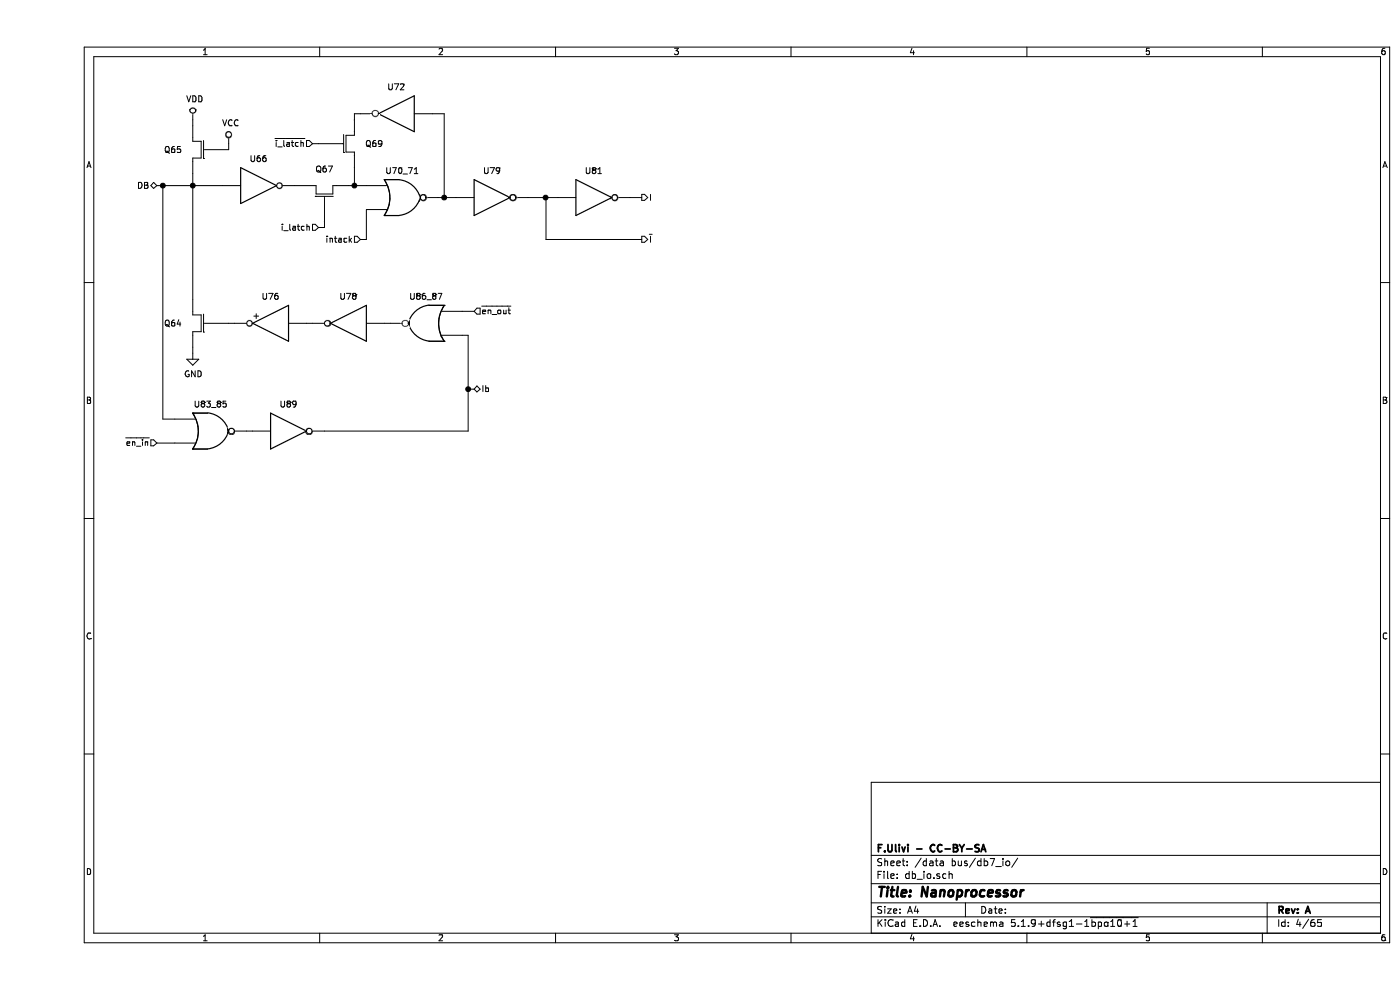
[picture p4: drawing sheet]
EESchema Schematic File Version 4
EELAYER 30 0
EELAYER END
$Descr A4 11693 8268
encoding utf-8
Sheet 4 65
Title "Nanoprocessor"
Date ""
Rev "A"
Comp "F.Ulivi - CC-BY-SA"
Comment1 ""
Comment2 ""
Comment3 ""
Comment4 ""
$EndDescr
$Comp
L np:NMOS_ENH Q65
U 1 1
P 1400 1250
AR Path="/60A0CABA/60A2C70F/60ABA8FC" Ref="Q65"  Part="1" 
AR Path="/60A0CABA/60A2F6F2/60ABA8FC" Ref="Q?"  Part="1" 
AR Path="/60A0CABA/60A2D08F/60ABA8FC" Ref="Q?"  Part="1" 
AR Path="/60A0CABA/60A2D2F2/60ABA8FC" Ref="Q?"  Part="1" 
AR Path="/60A0CABA/60A2D541/60ABA8FC" Ref="Q?"  Part="1" 
AR Path="/60A0CABA/60A2F6FD/60ABA8FC" Ref="Q?"  Part="1" 
AR Path="/60A0CABA/60A2F708/60ABA8FC" Ref="Q?"  Part="1" 
AR Path="/60A0CABA/60A2F713/60ABA8FC" Ref="Q?"  Part="1" 
F 0 "Q65" H 1588 1250 50  0000 L CNN
F 1 "NMOS_ENH" H 1600 1200 50  0001 L CNN
F 2 "" H 1600 1350 50  0001 C CNN
F 3 "~" H 1400 1250 50  0001 C CNN
	1    1400 1250
	-1   0    0    -1  
$EndComp
$Comp
L power:VCC #PWR?
U 1 1
P 1600 1200
AR Path="/60A0CABA/60A2C70F/60ABB543" Ref="#PWR?"  Part="1" 
AR Path="/60A0CABA/60A2F6F2/60ABB543" Ref="#PWR?"  Part="1" 
AR Path="/60A0CABA/60A2D08F/60ABB543" Ref="#PWR?"  Part="1" 
AR Path="/60A0CABA/60A2D2F2/60ABB543" Ref="#PWR?"  Part="1" 
AR Path="/60A0CABA/60A2D541/60ABB543" Ref="#PWR?"  Part="1" 
AR Path="/60A0CABA/60A2F6FD/60ABB543" Ref="#PWR?"  Part="1" 
AR Path="/60A0CABA/60A2F708/60ABB543" Ref="#PWR?"  Part="1" 
AR Path="/60A0CABA/60A2F713/60ABB543" Ref="#PWR?"  Part="1" 
F 0 "#PWR?" H 1600 1050 50  0001 C CNN
F 1 "VCC" H 1617 1373 50  0000 C CNN
F 2 "" H 1600 1200 50  0001 C CNN
F 3 "" H 1600 1200 50  0001 C CNN
	1    1600 1200
	1    0    0    -1  
$EndComp
$Comp
L power:VDD #PWR?
U 1 1
P 1300 1000
AR Path="/60A0CABA/60A2C70F/60ABBB22" Ref="#PWR?"  Part="1" 
AR Path="/60A0CABA/60A2F6F2/60ABBB22" Ref="#PWR?"  Part="1" 
AR Path="/60A0CABA/60A2D08F/60ABBB22" Ref="#PWR?"  Part="1" 
AR Path="/60A0CABA/60A2D2F2/60ABBB22" Ref="#PWR?"  Part="1" 
AR Path="/60A0CABA/60A2D541/60ABBB22" Ref="#PWR?"  Part="1" 
AR Path="/60A0CABA/60A2F6FD/60ABBB22" Ref="#PWR?"  Part="1" 
AR Path="/60A0CABA/60A2F708/60ABBB22" Ref="#PWR?"  Part="1" 
AR Path="/60A0CABA/60A2F713/60ABBB22" Ref="#PWR?"  Part="1" 
F 0 "#PWR?" H 1300 850 50  0001 C CNN
F 1 "VDD" H 1317 1173 50  0000 C CNN
F 2 "" H 1300 1000 50  0001 C CNN
F 3 "" H 1300 1000 50  0001 C CNN
	1    1300 1000
	1    0    0    -1  
$EndComp
Wire Wire Line
	1300 1000 1300 1050
Wire Wire Line
	1600 1200 1600 1250
Text HLabel 1000 1550 0    50   BiDi ~ 0
DB
$Comp
L np:Inverter U66
U 1 1
P 1850 1550
AR Path="/60A0CABA/60A2C70F/60ABBF6B" Ref="U66"  Part="1" 
AR Path="/60A0CABA/60A2F6F2/60ABBF6B" Ref="U?"  Part="1" 
AR Path="/60A0CABA/60A2D08F/60ABBF6B" Ref="U?"  Part="1" 
AR Path="/60A0CABA/60A2D2F2/60ABBF6B" Ref="U?"  Part="1" 
AR Path="/60A0CABA/60A2D541/60ABBF6B" Ref="U?"  Part="1" 
AR Path="/60A0CABA/60A2F6FD/60ABBF6B" Ref="U?"  Part="1" 
AR Path="/60A0CABA/60A2F708/60ABBF6B" Ref="U?"  Part="1" 
AR Path="/60A0CABA/60A2F713/60ABBF6B" Ref="U?"  Part="1" 
F 0 "U66" H 1850 1775 50  0000 C CNN
F 1 "Inverter" H 1850 1500 50  0001 C CNN
F 2 "" H 1850 1550 50  0001 C CNN
F 3 "" H 1850 1550 50  0001 C CNN
	1    1850 1550
	1    0    0    -1  
$EndComp
$Comp
L np:NMOS_ENH Q67
U 1 1
P 2400 1650
AR Path="/60A0CABA/60A2C70F/60ABC318" Ref="Q67"  Part="1" 
AR Path="/60A0CABA/60A2F6F2/60ABC318" Ref="Q?"  Part="1" 
AR Path="/60A0CABA/60A2D08F/60ABC318" Ref="Q?"  Part="1" 
AR Path="/60A0CABA/60A2D2F2/60ABC318" Ref="Q?"  Part="1" 
AR Path="/60A0CABA/60A2D541/60ABC318" Ref="Q?"  Part="1" 
AR Path="/60A0CABA/60A2F6FD/60ABC318" Ref="Q?"  Part="1" 
AR Path="/60A0CABA/60A2F708/60ABC318" Ref="Q?"  Part="1" 
AR Path="/60A0CABA/60A2F713/60ABC318" Ref="Q?"  Part="1" 
F 0 "Q67" V 2633 1650 50  0000 C CNN
F 1 "NMOS_ENH" H 2600 1600 50  0001 L CNN
F 2 "" H 2600 1750 50  0001 C CNN
F 3 "~" H 2400 1650 50  0001 C CNN
	1    2400 1650
	0    1    -1   0   
$EndComp
Text HLabel 2350 1900 0    50   Input ~ 0
i_latch
$Comp
L np:NOR2 U70_71
U 1 1
P 3050 1650
AR Path="/60A0CABA/60A2C70F/60ABCC52" Ref="U70_71"  Part="1" 
AR Path="/60A0CABA/60A2F6F2/60ABCC52" Ref="U?"  Part="1" 
AR Path="/60A0CABA/60A2D08F/60ABCC52" Ref="U?"  Part="1" 
AR Path="/60A0CABA/60A2D2F2/60ABCC52" Ref="U?"  Part="1" 
AR Path="/60A0CABA/60A2D541/60ABCC52" Ref="U?"  Part="1" 
AR Path="/60A0CABA/60A2F6FD/60ABCC52" Ref="U?"  Part="1" 
AR Path="/60A0CABA/60A2F708/60ABCC52" Ref="U?"  Part="1" 
AR Path="/60A0CABA/60A2F713/60ABCC52" Ref="U?"  Part="1" 
F 0 "U70_71" H 3050 1875 50  0000 C CNN
F 1 "NOR2" H 3050 1600 50  0001 C CNN
F 2 "" H 3050 1650 50  0001 C CNN
F 3 "" H 3050 1650 50  0001 C CNN
	1    3050 1650
	1    0    0    -1  
$EndComp
Text HLabel 2700 2000 0    50   Input ~ 0
intack
$Comp
L np:NMOS_ENH Q69
U 1 1
P 2550 1200
AR Path="/60A0CABA/60A2C70F/60ABDB8A" Ref="Q69"  Part="1" 
AR Path="/60A0CABA/60A2F6F2/60ABDB8A" Ref="Q?"  Part="1" 
AR Path="/60A0CABA/60A2D08F/60ABDB8A" Ref="Q?"  Part="1" 
AR Path="/60A0CABA/60A2D2F2/60ABDB8A" Ref="Q?"  Part="1" 
AR Path="/60A0CABA/60A2D541/60ABDB8A" Ref="Q?"  Part="1" 
AR Path="/60A0CABA/60A2F6FD/60ABDB8A" Ref="Q?"  Part="1" 
AR Path="/60A0CABA/60A2F708/60ABDB8A" Ref="Q?"  Part="1" 
AR Path="/60A0CABA/60A2F713/60ABDB8A" Ref="Q?"  Part="1" 
F 0 "Q69" H 2738 1200 50  0000 L CNN
F 1 "NMOS_ENH" H 2750 1150 50  0001 L CNN
F 2 "" H 2750 1300 50  0001 C CNN
F 3 "~" H 2550 1200 50  0001 C CNN
	1    2550 1200
	1    0    0    -1  
$EndComp
Text HLabel 2300 1200 0    50   Input ~ 0
~i_latch
$Comp
L np:Inverter U72
U 1 1
P 3000 950
AR Path="/60A0CABA/60A2C70F/60ABE3AE" Ref="U72"  Part="1" 
AR Path="/60A0CABA/60A2F6F2/60ABE3AE" Ref="U?"  Part="1" 
AR Path="/60A0CABA/60A2D08F/60ABE3AE" Ref="U?"  Part="1" 
AR Path="/60A0CABA/60A2D2F2/60ABE3AE" Ref="U?"  Part="1" 
AR Path="/60A0CABA/60A2D541/60ABE3AE" Ref="U?"  Part="1" 
AR Path="/60A0CABA/60A2F6FD/60ABE3AE" Ref="U?"  Part="1" 
AR Path="/60A0CABA/60A2F708/60ABE3AE" Ref="U?"  Part="1" 
AR Path="/60A0CABA/60A2F713/60ABE3AE" Ref="U?"  Part="1" 
F 0 "U72" H 3000 1175 50  0000 C CNN
F 1 "Inverter" H 3000 900 50  0001 C CNN
F 2 "" H 3000 950 50  0001 C CNN
F 3 "" H 3000 950 50  0001 C CNN
	1    3000 950 
	-1   0    0    -1  
$EndComp
$Comp
L np:Inverter U79
U 1 1
P 3800 1650
AR Path="/60A0CABA/60A2C70F/60ABEB4A" Ref="U79"  Part="1" 
AR Path="/60A0CABA/60A2F6F2/60ABEB4A" Ref="U?"  Part="1" 
AR Path="/60A0CABA/60A2D08F/60ABEB4A" Ref="U?"  Part="1" 
AR Path="/60A0CABA/60A2D2F2/60ABEB4A" Ref="U?"  Part="1" 
AR Path="/60A0CABA/60A2D541/60ABEB4A" Ref="U?"  Part="1" 
AR Path="/60A0CABA/60A2F6FD/60ABEB4A" Ref="U?"  Part="1" 
AR Path="/60A0CABA/60A2F708/60ABEB4A" Ref="U?"  Part="1" 
AR Path="/60A0CABA/60A2F713/60ABEB4A" Ref="U?"  Part="1" 
F 0 "U79" H 3800 1875 50  0000 C CNN
F 1 "Inverter" H 3800 1600 50  0001 C CNN
F 2 "" H 3800 1650 50  0001 C CNN
F 3 "" H 3800 1650 50  0001 C CNN
	1    3800 1650
	1    0    0    -1  
$EndComp
$Comp
L np:Inverter U81
U 1 1
P 4650 1650
AR Path="/60A0CABA/60A2C70F/60ABF45D" Ref="U81"  Part="1" 
AR Path="/60A0CABA/60A2F6F2/60ABF45D" Ref="U?"  Part="1" 
AR Path="/60A0CABA/60A2D08F/60ABF45D" Ref="U?"  Part="1" 
AR Path="/60A0CABA/60A2D2F2/60ABF45D" Ref="U?"  Part="1" 
AR Path="/60A0CABA/60A2D541/60ABF45D" Ref="U?"  Part="1" 
AR Path="/60A0CABA/60A2F6FD/60ABF45D" Ref="U?"  Part="1" 
AR Path="/60A0CABA/60A2F708/60ABF45D" Ref="U?"  Part="1" 
AR Path="/60A0CABA/60A2F713/60ABF45D" Ref="U?"  Part="1" 
F 0 "U81" H 4650 1875 50  0000 C CNN
F 1 "Inverter" H 4650 1600 50  0001 C CNN
F 2 "" H 4650 1650 50  0001 C CNN
F 3 "" H 4650 1650 50  0001 C CNN
	1    4650 1650
	1    0    0    -1  
$EndComp
Text HLabel 5050 1650 2    50   Output ~ 0
I
Text HLabel 5050 2000 2    50   Output ~ 0
~I
Wire Wire Line
	2300 1200 2350 1200
Wire Wire Line
	2150 1550 2200 1550
Wire Wire Line
	2400 1850 2400 1900
Wire Wire Line
	2400 1900 2350 1900
Wire Wire Line
	2750 1750 2750 2000
Wire Wire Line
	2750 2000 2700 2000
Wire Wire Line
	2600 1550 2650 1550
Wire Wire Line
	2650 1400 2650 1550
Connection ~ 2650 1550
Wire Wire Line
	2650 1550 2750 1550
Wire Wire Line
	2650 1000 2650 950 
Wire Wire Line
	2650 950  2700 950 
Wire Wire Line
	3300 950  3400 950 
Wire Wire Line
	3400 950  3400 1650
Wire Wire Line
	3400 1650 3350 1650
Wire Wire Line
	3400 1650 3500 1650
Connection ~ 3400 1650
Wire Wire Line
	4100 1650 4250 1650
Wire Wire Line
	4950 1650 5050 1650
Wire Wire Line
	4250 1650 4250 2000
Wire Wire Line
	4250 2000 5050 2000
Connection ~ 4250 1650
Wire Wire Line
	4250 1650 4350 1650
$Comp
L np:NMOS_ENH Q64
U 1 1
P 1400 2700
AR Path="/60A0CABA/60A2C70F/60AC188E" Ref="Q64"  Part="1" 
AR Path="/60A0CABA/60A2F6F2/60AC188E" Ref="Q?"  Part="1" 
AR Path="/60A0CABA/60A2D08F/60AC188E" Ref="Q?"  Part="1" 
AR Path="/60A0CABA/60A2D2F2/60AC188E" Ref="Q?"  Part="1" 
AR Path="/60A0CABA/60A2D541/60AC188E" Ref="Q?"  Part="1" 
AR Path="/60A0CABA/60A2F6FD/60AC188E" Ref="Q?"  Part="1" 
AR Path="/60A0CABA/60A2F708/60AC188E" Ref="Q?"  Part="1" 
AR Path="/60A0CABA/60A2F713/60AC188E" Ref="Q?"  Part="1" 
F 0 "Q64" H 1588 2700 50  0000 L CNN
F 1 "NMOS_ENH" H 1600 2650 50  0001 L CNN
F 2 "" H 1600 2800 50  0001 C CNN
F 3 "~" H 1400 2700 50  0001 C CNN
	1    1400 2700
	-1   0    0    -1  
$EndComp
$Comp
L power:GND #PWR?
U 1 1
P 1300 2950
AR Path="/60A0CABA/60A2C70F/60AC24DC" Ref="#PWR?"  Part="1" 
AR Path="/60A0CABA/60A2F6F2/60AC24DC" Ref="#PWR?"  Part="1" 
AR Path="/60A0CABA/60A2D08F/60AC24DC" Ref="#PWR?"  Part="1" 
AR Path="/60A0CABA/60A2D2F2/60AC24DC" Ref="#PWR?"  Part="1" 
AR Path="/60A0CABA/60A2D541/60AC24DC" Ref="#PWR?"  Part="1" 
AR Path="/60A0CABA/60A2F6FD/60AC24DC" Ref="#PWR?"  Part="1" 
AR Path="/60A0CABA/60A2F708/60AC24DC" Ref="#PWR?"  Part="1" 
AR Path="/60A0CABA/60A2F713/60AC24DC" Ref="#PWR?"  Part="1" 
F 0 "#PWR?" H 1300 2700 50  0001 C CNN
F 1 "GND" H 1305 2777 50  0000 C CNN
F 2 "" H 1300 2950 50  0001 C CNN
F 3 "" H 1300 2950 50  0001 C CNN
	1    1300 2950
	1    0    0    -1  
$EndComp
Wire Wire Line
	1300 2900 1300 2950
$Comp
L np:Inverter_p U76
U 1 1
P 1950 2700
AR Path="/60A0CABA/60A2C70F/60AC2DB2" Ref="U76"  Part="1" 
AR Path="/60A0CABA/60A2F6F2/60AC2DB2" Ref="U?"  Part="1" 
AR Path="/60A0CABA/60A2D08F/60AC2DB2" Ref="U?"  Part="1" 
AR Path="/60A0CABA/60A2D2F2/60AC2DB2" Ref="U?"  Part="1" 
AR Path="/60A0CABA/60A2D541/60AC2DB2" Ref="U?"  Part="1" 
AR Path="/60A0CABA/60A2F6FD/60AC2DB2" Ref="U?"  Part="1" 
AR Path="/60A0CABA/60A2F708/60AC2DB2" Ref="U?"  Part="1" 
AR Path="/60A0CABA/60A2F713/60AC2DB2" Ref="U?"  Part="1" 
F 0 "U76" H 1950 2925 50  0000 C CNN
F 1 "Inverter_p" H 1950 2650 50  0001 C CNN
F 2 "" H 1950 2700 50  0001 C CNN
F 3 "" H 1950 2700 50  0001 C CNN
	1    1950 2700
	-1   0    0    -1  
$EndComp
$Comp
L np:Inverter U78
U 1 1
P 2600 2700
AR Path="/60A0CABA/60A2C70F/60AC34F9" Ref="U78"  Part="1" 
AR Path="/60A0CABA/60A2F6F2/60AC34F9" Ref="U?"  Part="1" 
AR Path="/60A0CABA/60A2D08F/60AC34F9" Ref="U?"  Part="1" 
AR Path="/60A0CABA/60A2D2F2/60AC34F9" Ref="U?"  Part="1" 
AR Path="/60A0CABA/60A2D541/60AC34F9" Ref="U?"  Part="1" 
AR Path="/60A0CABA/60A2F6FD/60AC34F9" Ref="U?"  Part="1" 
AR Path="/60A0CABA/60A2F708/60AC34F9" Ref="U?"  Part="1" 
AR Path="/60A0CABA/60A2F713/60AC34F9" Ref="U?"  Part="1" 
F 0 "U78" H 2600 2925 50  0000 C CNN
F 1 "Inverter" H 2600 2650 50  0001 C CNN
F 2 "" H 2600 2700 50  0001 C CNN
F 3 "" H 2600 2700 50  0001 C CNN
	1    2600 2700
	-1   0    0    -1  
$EndComp
$Comp
L np:NOR2 U86_87
U 1 1
P 3250 2700
AR Path="/60A0CABA/60A2C70F/60AC3A35" Ref="U86_87"  Part="1" 
AR Path="/60A0CABA/60A2F6F2/60AC3A35" Ref="U?"  Part="1" 
AR Path="/60A0CABA/60A2D08F/60AC3A35" Ref="U?"  Part="1" 
AR Path="/60A0CABA/60A2D2F2/60AC3A35" Ref="U?"  Part="1" 
AR Path="/60A0CABA/60A2D541/60AC3A35" Ref="U?"  Part="1" 
AR Path="/60A0CABA/60A2F6FD/60AC3A35" Ref="U?"  Part="1" 
AR Path="/60A0CABA/60A2F708/60AC3A35" Ref="U?"  Part="1" 
AR Path="/60A0CABA/60A2F713/60AC3A35" Ref="U?"  Part="1" 
F 0 "U86_87" H 3250 2925 50  0000 C CNN
F 1 "NOR2" H 3250 2650 50  0001 C CNN
F 2 "" H 3250 2700 50  0001 C CNN
F 3 "" H 3250 2700 50  0001 C CNN
	1    3250 2700
	-1   0    0    -1  
$EndComp
Text HLabel 3650 2600 2    50   Input ~ 0
~en_out
$Comp
L np:NOR2 U83_85
U 1 1
P 1450 3600
AR Path="/60A0CABA/60A2C70F/60AC42C7" Ref="U83_85"  Part="1" 
AR Path="/60A0CABA/60A2F6F2/60AC42C7" Ref="U?"  Part="1" 
AR Path="/60A0CABA/60A2D08F/60AC42C7" Ref="U?"  Part="1" 
AR Path="/60A0CABA/60A2D2F2/60AC42C7" Ref="U?"  Part="1" 
AR Path="/60A0CABA/60A2D541/60AC42C7" Ref="U?"  Part="1" 
AR Path="/60A0CABA/60A2F6FD/60AC42C7" Ref="U?"  Part="1" 
AR Path="/60A0CABA/60A2F708/60AC42C7" Ref="U?"  Part="1" 
AR Path="/60A0CABA/60A2F713/60AC42C7" Ref="U?"  Part="1" 
F 0 "U83_85" H 1450 3825 50  0000 C CNN
F 1 "NOR2" H 1450 3550 50  0001 C CNN
F 2 "" H 1450 3600 50  0001 C CNN
F 3 "" H 1450 3600 50  0001 C CNN
	1    1450 3600
	1    0    0    -1  
$EndComp
$Comp
L np:Inverter U89
U 1 1
P 2100 3600
AR Path="/60A0CABA/60A2C70F/60AC4FFA" Ref="U89"  Part="1" 
AR Path="/60A0CABA/60A2F6F2/60AC4FFA" Ref="U?"  Part="1" 
AR Path="/60A0CABA/60A2D08F/60AC4FFA" Ref="U?"  Part="1" 
AR Path="/60A0CABA/60A2D2F2/60AC4FFA" Ref="U?"  Part="1" 
AR Path="/60A0CABA/60A2D541/60AC4FFA" Ref="U?"  Part="1" 
AR Path="/60A0CABA/60A2F6FD/60AC4FFA" Ref="U?"  Part="1" 
AR Path="/60A0CABA/60A2F708/60AC4FFA" Ref="U?"  Part="1" 
AR Path="/60A0CABA/60A2F713/60AC4FFA" Ref="U?"  Part="1" 
F 0 "U89" H 2100 3825 50  0000 C CNN
F 1 "Inverter" H 2100 3550 50  0001 C CNN
F 2 "" H 2100 3600 50  0001 C CNN
F 3 "" H 2100 3600 50  0001 C CNN
	1    2100 3600
	1    0    0    -1  
$EndComp
Text HLabel 3650 3250 2    50   BiDi ~ 0
Ib
Wire Wire Line
	1000 1550 1050 1550
Wire Wire Line
	1300 1450 1300 1550
Connection ~ 1300 1550
Wire Wire Line
	1300 1550 1550 1550
Wire Wire Line
	1300 1550 1300 2500
Wire Wire Line
	1050 1550 1050 3500
Wire Wire Line
	1050 3500 1150 3500
Connection ~ 1050 1550
Wire Wire Line
	1050 1550 1300 1550
Wire Wire Line
	1750 3600 1800 3600
Wire Wire Line
	1600 2700 1650 2700
Wire Wire Line
	2250 2700 2300 2700
Wire Wire Line
	2900 2700 2950 2700
Wire Wire Line
	3550 2600 3650 2600
Wire Wire Line
	2400 3600 3600 3600
Wire Wire Line
	3600 3600 3600 3250
Wire Wire Line
	3600 2800 3550 2800
Wire Wire Line
	3600 3250 3650 3250
Connection ~ 3600 3250
Wire Wire Line
	3600 3250 3600 2800
Text HLabel 1000 3700 0    50   Input ~ 0
~en_in
Wire Wire Line
	1000 3700 1150 3700
$EndSCHEMATC
